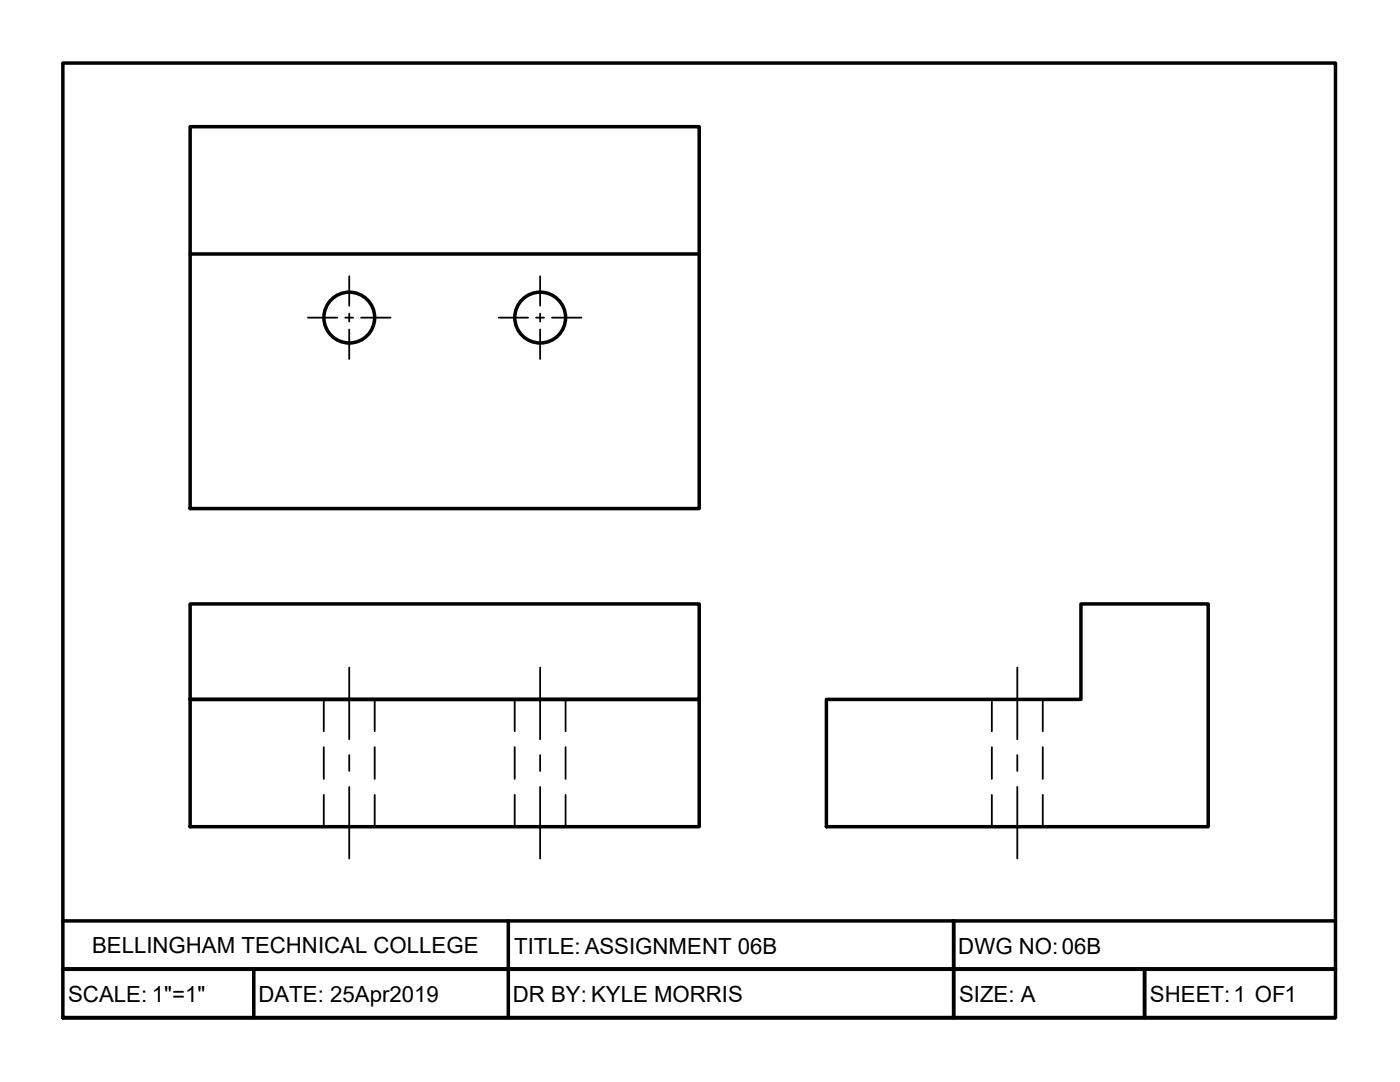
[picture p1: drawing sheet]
<svg xmlns="http://www.w3.org/2000/svg" width="279mm" height="216mm" viewBox="0 0 279 216" stroke-linecap="round" stroke-linejoin="round" font-family="sans-serif">
<!-- layer: TitleBox -->
<path d="M12.5 183.8h254M50.6 193.4v9.7M101.4 183.8v19.3M190.3 183.8v19.3zM228.4 193.4v9.7M266.5 193.4h-254h254M12.5 203.1v-190.5h254v190.5h-254h254" fill="none" stroke="#000" stroke-width=".7"/>
<!-- layer: Object -->
<g fill="none" stroke="#000" stroke-width=".7">
<path d="M37.9 25.3h101.6v76.2h-101.6zM37.9 50.7h101.6M37.9 139.6h101.6v25.4h-101.6zM37.9 120.5h101.6v19.1h-101.6zM164.9 139.6h50.8v-19.1h25.4v44.5h-76.2z"/>
<circle cx="69.7" cy="63.4" r="5.1"/>
<circle cx="107.8" cy="63.4" r="5.1"/>
</g>
<!-- layer: Center -->
<g fill="none" stroke="#000" stroke-width=".36">
<path d="M69.7 55.1v5.9M107.8 55.1v5.9M61.4 63.4h5.9M68.9 63.4h1.6M69.7 62.6v1.6M69.7 65.8v5.8M72.1 63.4h5.8M99.5 63.4h5.9M107 63.4h1.6M107.8 62.6v1.6M107.8 65.8v5.8M110.2 63.4h5.8"/>
<path d="M69.7 133.2v14.3M107.8 133.2v14.3M203 133.2v14.3M69.7 150.7v3.1M69.7 157v14.3M107.8 150.7v3.1M107.8 157v14.3M203 150.7v3.1M203 157v14.3"/>
</g>
<!-- layer: Hidden -->
<g fill="none" stroke="#000" stroke-width=".36">
<path d="M64.6 139.6v6.3M74.8 139.6v6.3M102.7 139.6v6.3M112.9 139.6v6.3M197.9 139.6v6.3M208.1 139.6v6.3M64.6 149.1v6.3M64.6 158.6v6.4M74.8 149.1v6.3M74.8 158.6v6.4M102.7 149.1v6.3M102.7 158.6v6.4"/>
<path d="M112.9 149.1v6.3M112.9 158.6v6.4M197.9 149.1v6.3M197.9 158.6v6.4M208.1 149.1v6.3M208.1 158.6v6.4"/>
</g>
<g font-size="4.4">
<text x="18.4" y="190.2">BELLINGHAM TECHNICAL COLLEGE</text>
<text x="102.6" y="190.4">TITLE: ASSIGNMENT 06B</text>
<text x="191.3" y="190.3">DWG NO:06B</text>
<text x="13.6" y="200">SCALE: 1&quot;=1&quot;</text>
<text x="51.6" y="200">DATE: 25Apr2019</text>
<text x="102.4" y="200">DR BY: KYLE MORRIS</text>
<text x="191.4" y="200">SIZE: A</text>
<text x="229.5" y="200">SHEET:1 OF1</text>
</g>
</svg>
